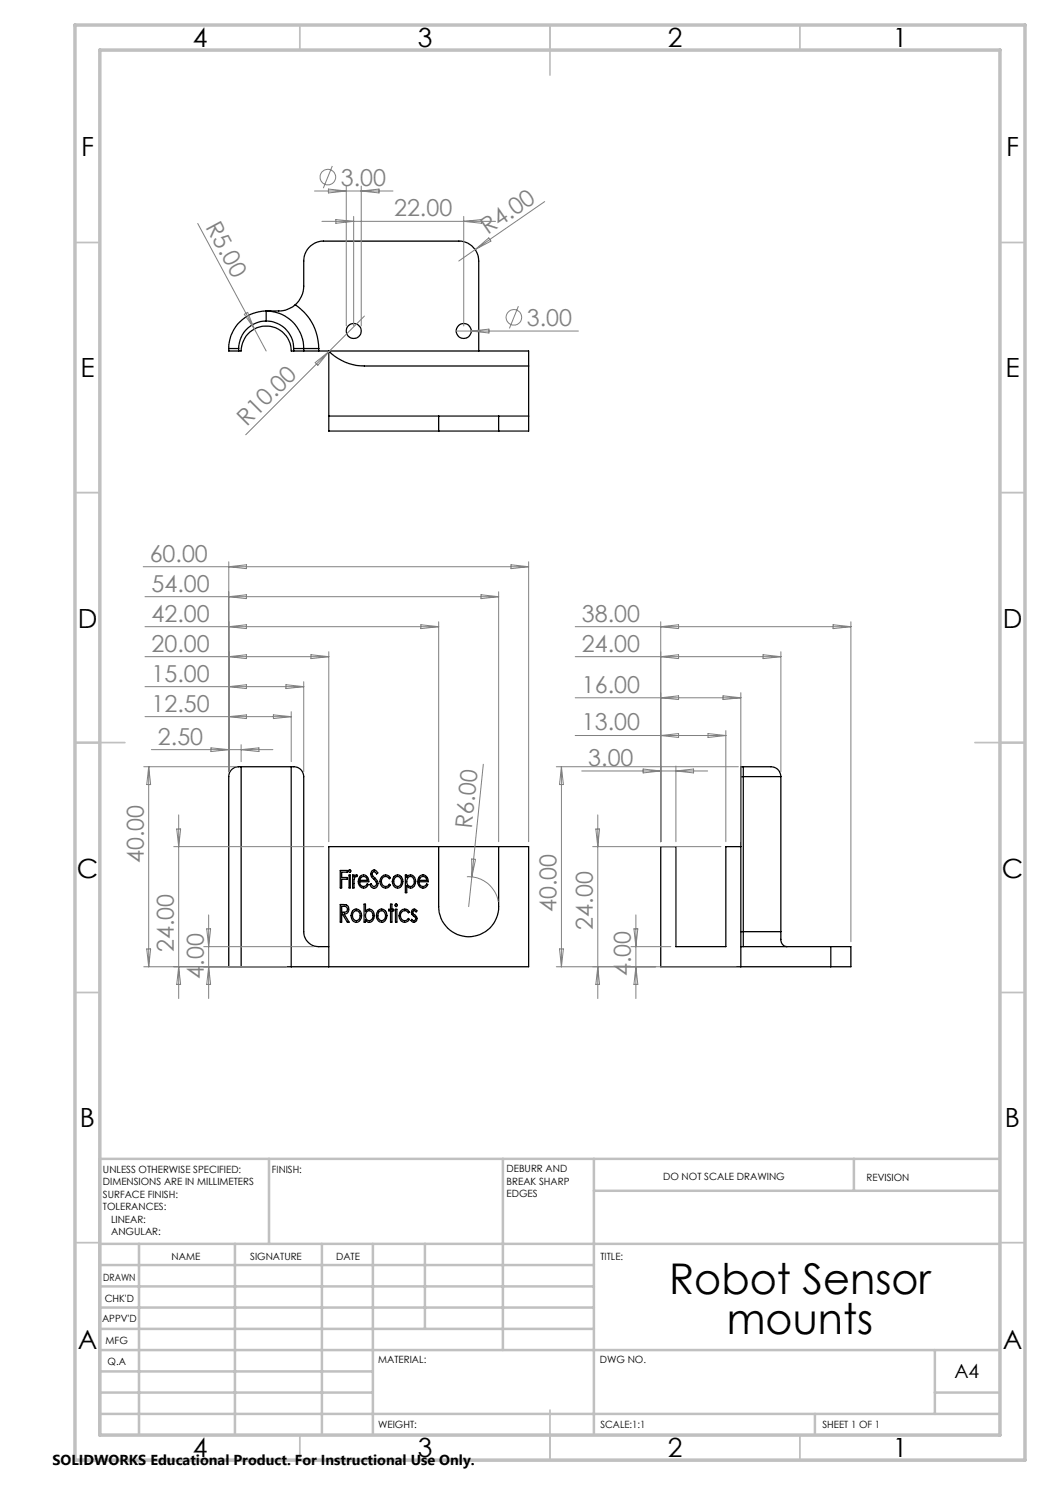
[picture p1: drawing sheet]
<svg xmlns="http://www.w3.org/2000/svg" width="210mm" height="297mm" viewBox="0 0 210 297" stroke-linecap="round" stroke-linejoin="round" font-family="sans-serif">
<g fill="none" stroke="#000" stroke-width=".25">
<path d="M45.8 69.7h1.9M45.8 69.7v.5h1.9M47.7 70.2h.5a5 5 0 0 1 5-5 5 5 0 0 1 5 5h.5M47.7 69.7v.5M53.2 64.2a5.5 5.5 0 0 1 5.5 5.5M53.2 62.2v2M53.2 62.2a7.5 7.5 0 0 1 7.5 7.5M53.2 64.2a5.5 5.5 0 0 0-5.5 5.5M53.2 62.2a7.5 7.5 0 0 0-7.4 7.5M58.7 69.7h2M58.7 70.2h2M58.7 69.7v.5"/>
<path d="M59.1 61a5.6 5.6 0 0 1-4.6 1.2h-1.3M59.1 61a10.5 10.5 0 0 1 4.6 8.7M59.1 61a5.2 5.2 0 0 0 1.6-3.8v-5a4 4 0 0 1 4-4h27.1a4 4 0 0 1 3.9 4v18M60.7 69.7h3M60.7 70.2h3M60.7 69.7v.5M63.7 70.2h42v16h-6M63.7 69.7v.5M105.7 73.2h-32.8a9.9 9.9 0 0 1-7.1-3v16h21.9M65.8 83.2h21.9M87.7 86.2h12M87.7 83.2h12"/>
<path d="M87.7 83.2v3M99.7 83.2v3M99.7 83.2h6M48.2 153.3h10M48.2 153.3a2.05 2.05 0 0 0-2.4 2v38.1h2.4M48.2 153.3v40.1M58.2 153.3a2.06 2.06 0 0 1 2.5 2v31a3 3 0 0 0 3 3h2.1M58.2 153.3v40.1M148.2 155.3h.5M148.2 155.3v38.1M148.7 153.3h5a2.09 2.09 0 0 1 2.5 2M148.7 155.3h7.5"/>
<path d="M148.7 153.3v2M148.7 153.3h-.5v2M148.7 155.3v31M156.2 155.3v31M68.1 174.1h1.4v.3h-1.2v1.1h1.2v.4h-1.2v1.7h-.2zM69.8 175h.3v2.6h-.3zM70.5 175h.3v.4l.2-.3 .4-.1v.3h-.1a.84 .84 0 0 0-.5 1v1.3h-.3zM72.1 175.2a1.06 1.06 0 0 1 1.2 0 1.06 1.06 0 0 1 .5 1.2h-1.9a.79 .79 0 0 0 .6 .9 .79 .79 0 0 0 .9-.5l.3 .1a1.05 1.05 0 0 1-1.3 .7 1.05 1.05 0 0 1-.8-1.3l.1-.5zM72.2 175.5a.75 .75 0 0 1 .8-.2 .75 .75 0 0 1 .5 .8h-1.6zM74.4 174.2a.61 .61 0 0 1 .9 0l.3 .4-.3 .2-.2-.3a.38 .38 0 0 0-.5-.1 .38 .38 0 0 0-.2 .4l.2 .5a1.45 1.45 0 0 1 .5 2.3 .89 .89 0 0 1-1.1-.7l.2-.2a.56 .56 0 0 0 .8 .6 .56 .56 0 0 0 .2-.9l-.7-.8a1.08 1.08 0 0 1-.1-1.4zM76.4 175.3a1.03 1.03 0 0 1 1.7 .3l-.2 .2a.9 .9 0 0 0-1.3-.4 .9 .9 0 0 0-.3 1.3 .81 .81 0 0 0 .8 .6 .81 .81 0 0 0 .8-.5l.2 .2a1.15 1.15 0 0 1-1.6 .5 1.15 1.15 0 0 1-.5-1.5zM78.9 175.2a1.04 1.04 0 0 1 1.2 0 1.04 1.04 0 0 1 .5 1.1 1.08 1.08 0 0 1-1.1 1.3 1.08 1.08 0 0 1-1-1.3l.1-.5z"/>
<path d="M79.1 175.5a.77 .77 0 0 1 .9-.1 .77 .77 0 0 1 .3 .9 .8 .8 0 0 1-.8 1 .8 .8 0 0 1-.8-1zM81.1 175h.3v.5a.9 .9 0 0 1 1-.5 .9 .9 0 0 1 .7 .9 1.19 1.19 0 0 1-1.3 1.7l-.4-.5v1.4h-.3zM81.6 175.5a.89 .89 0 0 1 1.2 .2 .89 .89 0 0 1-.1 1.2 .74 .74 0 0 1-.9 .3 .74 .74 0 0 1-.4-.9zM84 175.2a1.06 1.06 0 0 1 1.2 0 1.06 1.06 0 0 1 .5 1.2h-1.9a.79 .79 0 0 0 .6 .9 .79 .79 0 0 0 .9-.5l.2 .1a1.05 1.05 0 0 1-1.2 .7 1.05 1.05 0 0 1-.8-1.3l.1-.5zM84.1 175.5a.75 .75 0 0 1 .8-.2 .75 .75 0 0 1 .5 .8h-1.6zM87.7 169.3v12a6 6 0 0 0 6 6.1 6 6 0 0 0 6-6.1v-12M148.2 169.3h-3v20h-10v-20h-3v24.1h34M48.2 193.4h10M58.2 193.4h47.5v-24.1h-39.9v24.1M68.1 180.9h.5a.96 .96 0 0 1 1.2 .8 .96 .96 0 0 1-1 1.1l1 1.6h-.3l-1-1.6h-.2v1.6h-.2zM68.3 181.3a.88 .88 0 0 1 1.2 .6 .57 .57 0 0 1-.7 .6h-.5zM70.6 182.5a.83 .83 0 0 1 1.2-.2 .83 .83 0 0 1 .2 1.1 .77 .77 0 0 1-.9 .7 .77 .77 0 0 1-.6-.9z"/>
<path d="M70.7 182a1.06 1.06 0 0 1 1.2 0 1.06 1.06 0 0 1 .4 1.1 1.09 1.09 0 0 1-1 1.4 1.09 1.09 0 0 1-1.1-1.4l.1-.5zM72.8 180.8h.3v1.5a.92 .92 0 0 1 1-.5 .92 .92 0 0 1 .7 .9 1.21 1.21 0 0 1-1.2 1.7l-.5-.5v.5h-.3zM73.4 182.3a.91 .91 0 0 1 1.1 .3 .91 .91 0 0 1 0 1.1 .75 .75 0 0 1-1 .4 .75 .75 0 0 1-.4-1zM75.7 182a1.06 1.06 0 0 1 1.2 0 1.06 1.06 0 0 1 .5 1.1 1.08 1.08 0 0 1-.5 1.2 1.08 1.08 0 0 1-1.2-.1 1.58 1.58 0 0 1 0-2.2zM75.8 182.3a.9 .9 0 0 1 1.2 .2 .9 .9 0 0 1 0 1.2 .82 .82 0 0 1-1.2 .3 .82 .82 0 0 1-.2-1.2zM78.1 180.8h.3v1.1h.3v.3h-.3v2.2h-.3v-2.2h-.3v-.3h.3zM79.1 181.9h.3v2.5h-.3zM80.2 182.1a1.02 1.02 0 0 1 1.7 .3l-.2 .2a.91 .91 0 0 0-1.3-.3 .91 .91 0 0 0-.2 1.2 .81 .81 0 0 0 .7 .6 .81 .81 0 0 0 .8-.4l.2 .2a1.14 1.14 0 0 1-1.5 .4 1.14 1.14 0 0 1-.5-1.5zM82.4 182a.58 .58 0 0 1 1 .2l-.2 .2-.2-.2a.33 .33 0 0 0-.4 .1 .33 .33 0 0 0 0 .4l.2 .2a.78 .78 0 0 1 .6 .8 .78 .78 0 0 1-.8 .7l-.4-.3 .1-.2 .2 .2a.44 .44 0 0 0 .7-.3 .44 .44 0 0 0-.5-.6l-.4-.5zM148.2 189.3h18M148.2 186.3h.5M148.7 186.3v3"/>
<path d="M148.7 186.3h7.5M156.2 186.3v1.8l.2 .6a1.17 1.17 0 0 0 1 .6M166.2 189.3h4v4.1h-4M166.2 189.3v4.1"/>
<circle cx="70.8" cy="66.2" r="1.5"/>
<circle cx="92.7" cy="66.2" r="1.49"/>
<circle cx="70" cy="174.2" r=".25"/>
<circle cx="79.3" cy="181" r=".25"/>
</g>
<g fill="none" stroke="#808080" stroke-width=".2">
<path d="M62.9 38.2h15.7M65.7 37.8l3.6 .4-3.6 .4zM66.5 33.2l-1.8 4.4M69.3 37.2v28M72.2 37.2v28M72.2 38.2l3.6-.4v.8zM39.5 44.7l13.7 25.5M64.4 44.3h34.7M67.2 43.9l3.5 .4-3.5 .4zM70.7 43.3v21.9M92.7 43.3v21.9M92.7 44.3l3.6-.4v.8z"/>
<path d="M95 49.9l-3.2 2.3M95 49.9l2.8-2.3 .4 .6zM108.9 40.3l-13.9 9.6M48.9 62.9l.6-.4 1.4 3.3zM63 72.5l2.8-2.2-2.2 2.8zM72.9 63.2l-23.8 23.8M91.2 66.2h24.5M94.2 66.2l3.6-.4v.8zM103.7 61.2l-1.8 4.5M28.6 113.3h77.1M29 119.3h70.7M45.8 112.4v41.9"/>
<path d="M45.8 113.3l3.5-.3v.7zM45.8 119.3l3.5-.3v.7zM96.2 119l3.5 .3-3.5 .4zM99.7 118.4v49.9M102.2 113l3.5 .3-3.5 .4zM105.7 112.4v55.9M29 137.3h31.7M29 131.3h36.8M29 125.3h58.7M45.8 125.3l3.5-.3v.7zM45.8 131.3l3.5-.4v.8zM45.8 137.3l3.5-.4v.8z"/>
<path d="M57.2 136.9l3.5 .4-3.5 .4zM60.7 136.3v18M62.2 130.9l3.6 .4-3.6 .4zM65.8 130.3v38M84.2 125l3.5 .3-3.5 .4zM87.7 124.4v43.9M115 139.6h33.2M115 131.3h41.2M115 125.3h55.2M132.2 139.6l3.5-.4v.7zM132.2 124.4v43.9M132.2 125.3l3.5-.3v.7z"/>
<path d="M132.2 131.3l3.5-.4v.8zM144.6 139.2l3.6 .4-3.6 .3zM148.2 138.5v29.8M152.6 130.9l3.6 .4-3.6 .4zM156.2 130.3v24M166.6 125l3.6 .3-3.6 .4zM170.2 124.4v63.9M28.8 153.3h18.4M29 143.3h29.2M29.7 153.3v40.1M29.7 153.3l.4 3.6h-.7zM30.3 149.9h24.3"/>
<path d="M42.2 149.6l3.6 .3-3.6 .4zM45.8 143.3l3.5-.3v.7zM48.2 148.9v3.4M48.2 149.9l3.6-.3v.7zM54.7 143l3.5 .3-3.5 .4zM58.2 142.3v10M96.7 152.9l-2.3 22.5M111.3 153.3h36.4M112.3 153.3l.4 3.6h-.8zM112.3 153.3v40.1M115 147.1h30.2M116.3 154.2h25.2"/>
<path d="M128.6 153.8l3.6 .4-3.6 .4zM132.2 147.1l3.5-.4v.8zM135.2 153.2v15.1M135.2 154.2l3.5-.4v.8zM141.6 146.7l3.6 .4-3.6 .4zM145.2 146.1v22.2M34.7 169.3h30M35.3 165.8h.8l-.4 3.5zM35.7 163v36.7M93.4 175.4a6 6 0 0 1 6.3 5M94.3 171.8l.8 .1-.7 3.5zM94.4 175.4l-.7 5.9"/>
<path d="M118.5 169.3h25.7M119.2 165.8h.7l-.3 3.5zM119.6 163v36.7M28.8 193.4h28.5M29.4 189.8h.7l-.4 3.6zM35.7 193.4l.4 3.5h-.8zM40.7 189.3h22.1M41.3 185.8h.8l-.4 3.5zM41.7 183v16.7M41.7 193.4l.4 3.5h-.8zM111.3 193.4h35.9M111.9 189.8h.8l-.4 3.6z"/>
<path d="M119.6 193.4l.3 3.5h-.7zM126.2 189.3h8M126.8 185.8h.8l-.4 3.5zM127.2 193.4l.4 3.5h-.8zM127.2 183v16.7"/>
<circle cx="65.6" cy="35.4" r="1.56"/>
<circle cx="102.8" cy="63.5" r="1.56"/>
</g>
<g fill="none" stroke="#c0c0c0" stroke-width=".35">
<path d="M60 5v5M110 5v10M160 5v5M15 48.5h5M200 48.5h5M15 98.5h5M200 98.5h5M15 148.5h10M195 148.5h10M15 198.5h5M200 198.5h5M15 248.5h5"/>
<path d="M200 248.5h5M60 287v5M110 282v10M160 287v5"/>
</g>
<g fill="none" stroke="#c0c0c0" stroke-width=".5">
<path d="M53.8 231.8v17M100.6 231.8v38.2M118.8 231.8v55.2M118.8 238.2h81.2M170.8 231.8v6.4M200 231.8h-180v55.2M20 248.8h180M20 257.3h98.8M20 253h98.8M27.8 248.8v38.2M47 248.8v38.2M64.4 248.8v38.2"/>
<path d="M74.6 248.8v38.2M85 248.8v17M20 265.8h98.8M20 261.5h98.8M20 278.5h54.6M20 274.3h54.6M20 270h180M187 278.5h13M187 270v12.8M20 282.8h180M163 282.8v4.2"/>
</g>
<path d="M15 5h190v287h-190zM20 10h180v277h-180z" fill="none" stroke="#c0c0c0" stroke-width=".7"/>
<g font-size="8.5">
<text x="133.8" y="258.8">Robot Sensor</text>
<text x="145.4" y="266.9">mounts</text>
</g>
<g font-size="5.3">
<text x="38.5" y="9.5">4</text>
<text x="83.5" y="9.5">3</text>
<text x="133.6" y="9.5">2</text>
<text x="178.6" y="9.5">1</text>
<text x="16.2" y="31.3">F</text>
<text x="201.2" y="31.3">F</text>
<text x="16.1" y="75.5">E</text>
<text x="201.1" y="75.5">E</text>
<text x="15.5" y="125.5">D</text>
<text x="200.5" y="125.5">D</text>
<text x="15.4" y="175.5">C</text>
<text x="200.4" y="175.5">C</text>
<text x="16" y="225.5">B</text>
<text x="201" y="225.5">B</text>
<text x="15.5" y="269.8">A</text>
<text x="200.5" y="269.8">A</text>
<text x="38.5" y="291.5">4</text>
<text x="83.5" y="291.5">3</text>
<text x="133.6" y="291.5">2</text>
<text x="178.6" y="291.5">1</text>
</g>
<g font-size="4.7" fill="#808080">
<text x="68.2" y="37.1">3.00</text>
<text x="41" y="45.4" transform="rotate(62 41 45.4)">R5.00</text>
<text x="78.8" y="43.3">22.00</text>
<text x="97.6" y="47" transform="rotate(-35 97.6 47)">R4.00</text>
<text x="105.4" y="65.2">3.00</text>
<text x="49.4" y="85.3" transform="rotate(-45 49.4 85.3)">R10.00</text>
<text x="29.9" y="112.3">60.00</text>
<text x="30.3" y="118.3">54.00</text>
<text x="30.3" y="124.3">42.00</text>
<text x="116.4" y="124.3">38.00</text>
<text x="30.3" y="130.3">20.00</text>
<text x="116.4" y="130.3">24.00</text>
<text x="30.3" y="136.3">15.00</text>
<text x="30.3" y="142.3">12.50</text>
<text x="116.4" y="138.5">16.00</text>
<text x="31.6" y="148.9">2.50</text>
<text x="116.4" y="146.1">13.00</text>
<text x="117.7" y="153.2">3.00</text>
<text x="94.4" y="165.9" transform="rotate(-84 94.4 165.9)">R6.00</text>
<text x="28.7" y="172.6" transform="rotate(-90 28.7 172.6)">40.00</text>
<text x="111.3" y="182.4" transform="rotate(-90 111.3 182.4)">40.00</text>
<text x="118.5" y="185.9" transform="rotate(-90 118.5 185.9)">24.00</text>
<text x="34.7" y="190.4" transform="rotate(-90 34.7 190.4)">24.00</text>
<text x="40.7" y="195.7" transform="rotate(-90 40.7 195.7)">4.00</text>
<text x="126.2" y="195.2" transform="rotate(-90 126.2 195.2)">4.00</text>
</g>
<text font-size="3.9" x="190.9" y="275.5">A4</text>
<text font-size="2.9" x="10.5" y="292.9">SOLIDWORKS Educational Product. For Instructional Use Only.</text>
<g font-size="2">
<text x="20.6" y="234.6">UNLESS OTHERWISE SPECIFIED:</text>
<text x="20.6" y="237.1">DIMENSIONS ARE IN MILLIMETERS</text>
<text x="20.6" y="239.6">SURFACE FINISH:</text>
<text x="54.4" y="234.6">FINISH:</text>
<text x="101.3" y="234.5">DEBURR AND</text>
<text x="101.3" y="237">BREAK SHARP</text>
<text x="101.3" y="239.5">EDGES</text>
<text x="132.6" y="236">DO NOT SCALE DRAWING</text>
<text x="173.3" y="236.2">REVISION</text>
<text x="20.6" y="242.1">TOLERANCES:</text>
<text x="22.2" y="244.6">LINEAR:</text>
<text x="22.2" y="247.1">ANGULAR:</text>
<text x="34.3" y="252">NAME</text>
<text x="50" y="251.9">SIGNATURE</text>
<text x="67.2" y="251.9">DATE</text>
<text x="120.1" y="251.9">TITLE:</text>
<text x="20.6" y="256.1">DRAWN</text>
<text x="20.9" y="260.3">CHK'D</text>
<text x="20.4" y="264.4">APPV'D</text>
<text x="21.1" y="268.8">MFG</text>
<text x="21.5" y="273">Q.A</text>
<text x="75.6" y="272.5">MATERIAL:</text>
<text x="120" y="272.5">DWG NO.</text>
<text x="75.6" y="285.5">WEIGHT:</text>
<text x="120.1" y="285.6">SCALE:1:1</text>
<text x="164.5" y="285.6">SHEET 1 OF 1</text>
</g>
</svg>
